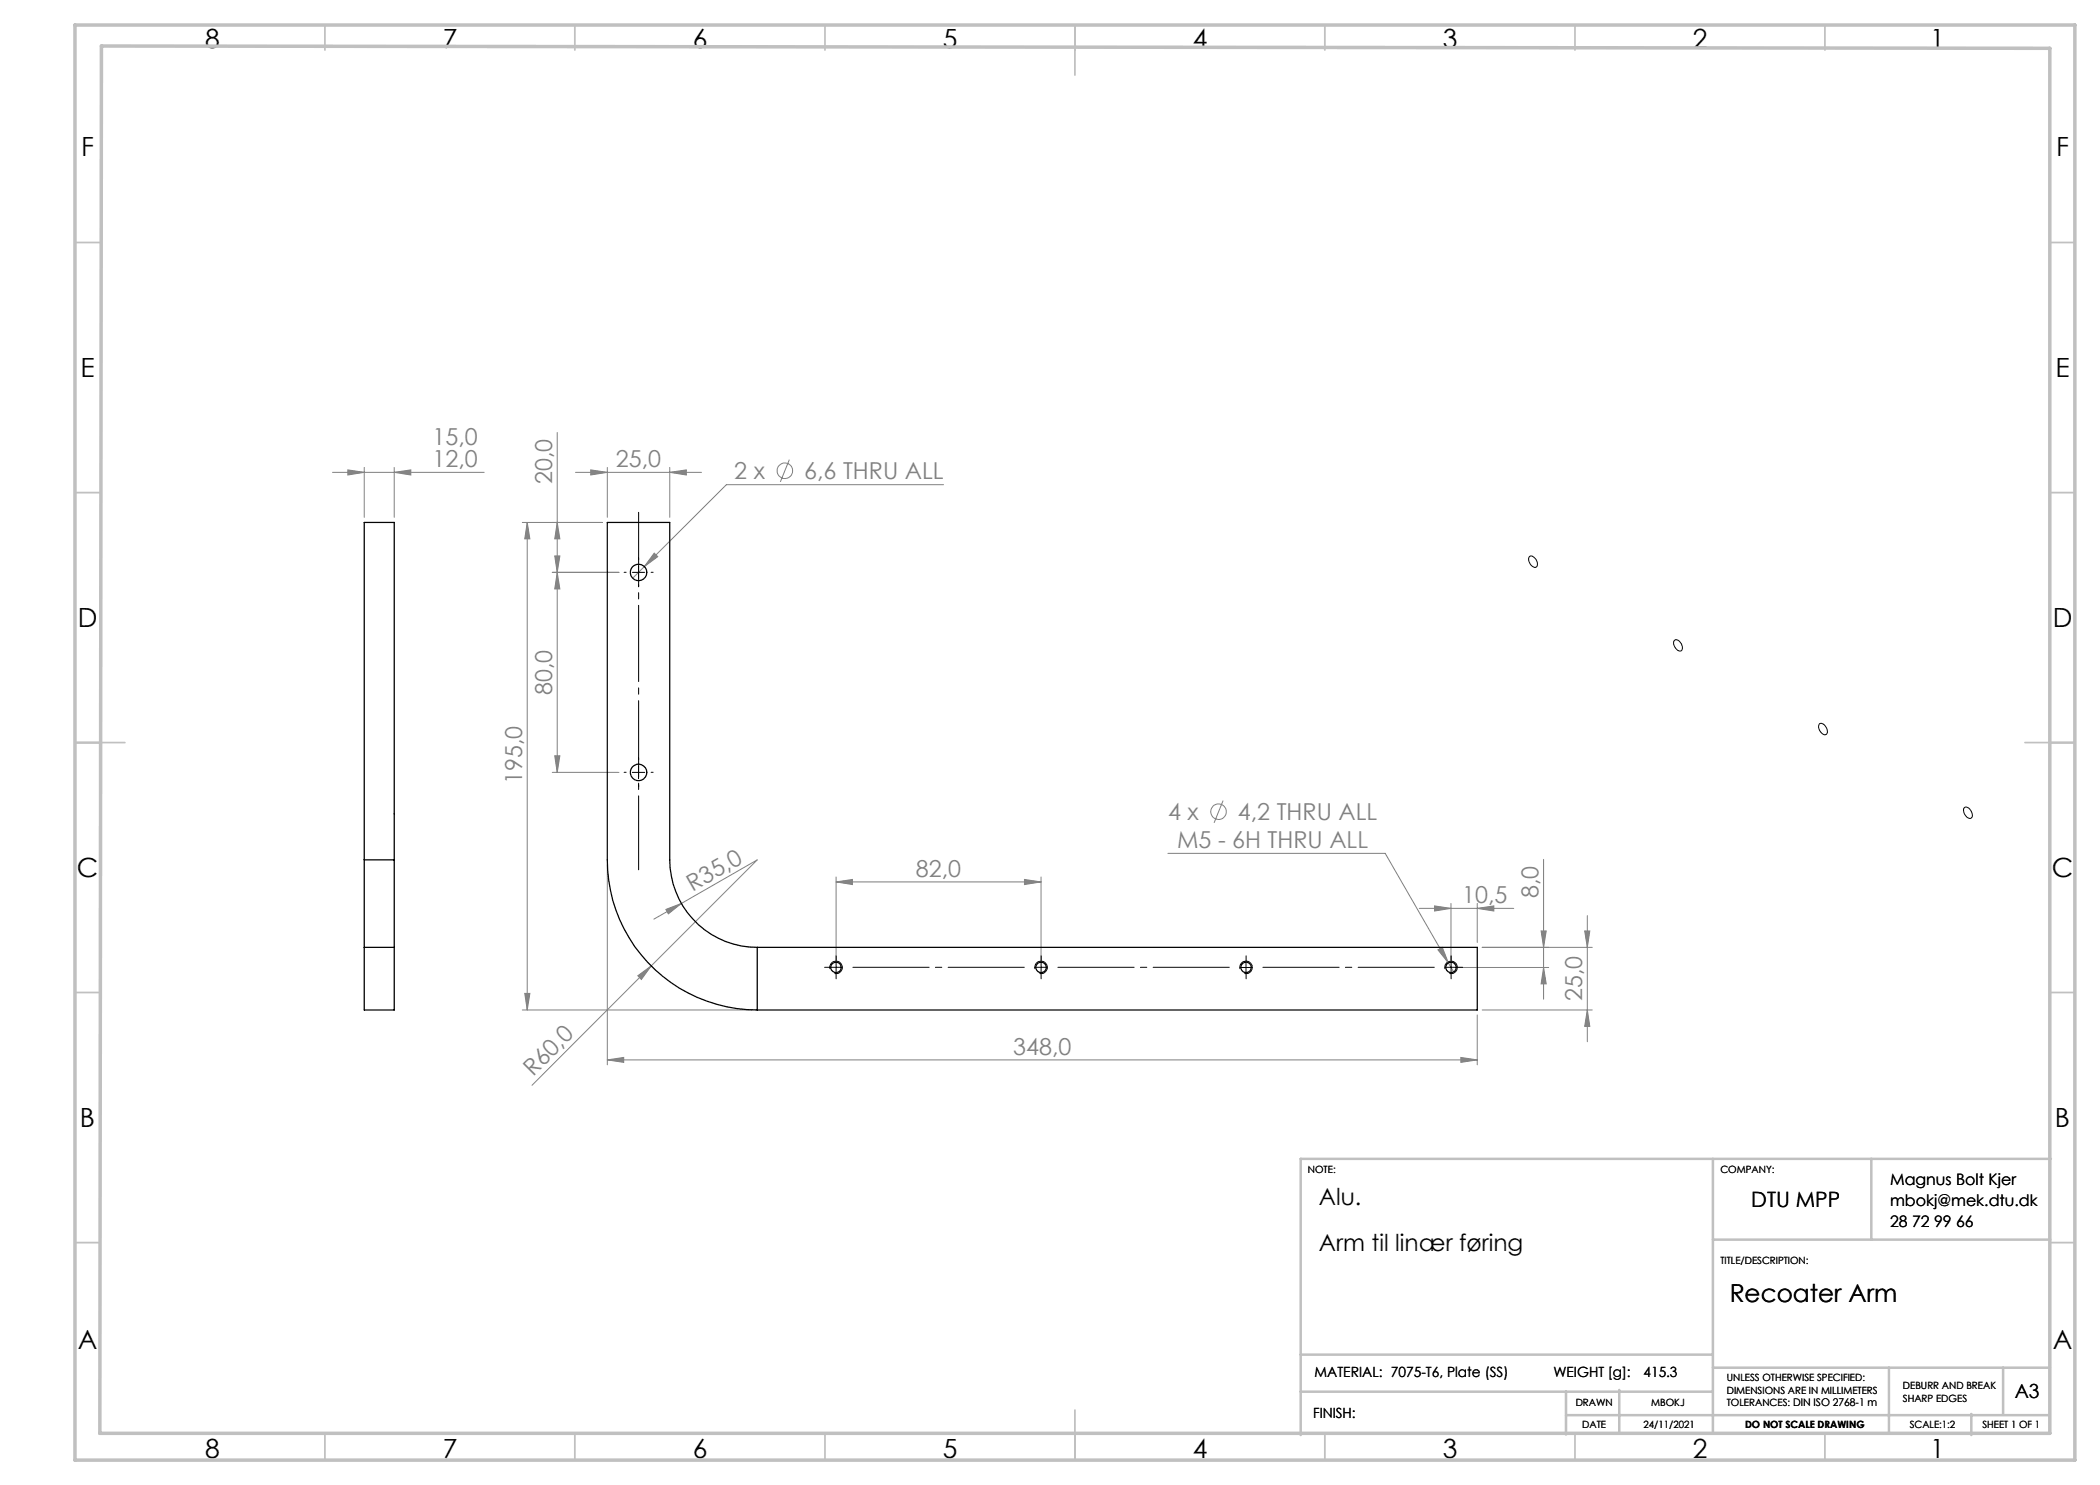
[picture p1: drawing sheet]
<svg xmlns="http://www.w3.org/2000/svg" width="420mm" height="297mm" viewBox="0 0 420 297" stroke-linecap="round" stroke-linejoin="round" font-family="sans-serif">
<g fill="none" stroke="#808080" stroke-width=".2">
<path d="M66.5 94.5h30.3M69.6 94l3.2 .5-3.2 .5zM72.8 93.5v10M78.8 94.5l3.4-.5v1zM78.8 93.5v10M111.4 86.5v68M115.1 94.5h25.2M118.1 94l3.4 .5-3.4 .5zM121.5 93.5v10M133.9 94.5l3.4-.5v1zM133.9 93.5v10M157.9 91.9l-1.8 4.5"/>
<path d="M188.7 96.9h-43.4l-18.8 18.7M104.5 104.5h15.9M105.4 104.5l.6 3.3h-1zM105.4 104.5v97.5M110.5 114.5h13.3M110.9 111.2h1.1l-.6 3.3zM111.4 104.5l.6 3.3h-1.1zM111.4 114.5l.6 3.3h-1.1zM130.8 110.6l.8 .7-2.7 2zM110.5 154.5h13.3M110.9 151.2h1.1l-.6 3.3zM121.5 173v40"/>
<path d="M167.2 176.4l3.3-.5v1zM167.2 175.4v17.1M167.2 176.4h41M204.9 175.9l3.3 .5-3.3 .5zM208.2 175.4v17.1M233.6 170.7h43.4l12.7 21.9M244.6 160.1l-1.8 4.5M308.7 171.9v27.9M105 198.7h1l-.6 3.3zM127.6 195.2l2.6-2-1.9 2.7zM133.2 181.9l3.1-1.2-2.6 2.1zM136.3 180.7l-5.5 3.1"/>
<path d="M136.3 180.7l15.1-8.7-45 45.1M283.8 181.7h19M286.9 181.2l3.3 .5-3.3 .5zM287.6 190l.9-.5 1.2 3.1zM289.7 192.6l1 1.8M290.2 180.7v11.8M291.2 193.5h18.5M295.5 181.7l3.3-.5v1zM295.5 180.7v7.8M296.4 189.5h22.1M308.2 186.2h1l-.5 3.3zM308.7 193.5l.5 3.3h-1z"/>
<path d="M316.9 186.2h1.1l-.5 3.3zM317.5 183.1v25.2M104.5 202h46M121.5 212l3.2-.5v1zM121.5 212h174M292.2 211.5l3.3 .5-3.3 .5zM295.5 203v10M296.4 202h22.1M317.5 202l.5 3.3h-1.1z"/>
<circle cx="157" cy="94.1" r="1.55"/>
<circle cx="243.7" cy="162.3" r="1.55"/>
</g>
<g fill="none" stroke="#000" stroke-width=".2">
<path d="M126.5 114.5h2.4M127.7 113.2v2.5M305.9 111.3a1.22 1.22 0 0 1 1.5 1.2l.1 .1a.65 .65 0 0 1-.4 .9 .65 .65 0 0 1-.8-.4l-.5-1-.1-.4zM334.8 128.2l.1-.1a1.1 1.1 0 0 1 1.5 .9v.2a.66 .66 0 0 1-.2 1 .66 .66 0 0 1-.9-.4l-.5-.8zM126.5 154.5h2.4M127.7 153.2v2.5M363.9 144.8a1.11 1.11 0 0 1 1.5 1v.3a.63 .63 0 0 1-.3 .8 .63 .63 0 0 1-.8-.3l-.4-.6-.2-.5zM392.9 161.5a1.26 1.26 0 0 1 1.5 1.3 .62 .62 0 0 1-.2 .9 .62 .62 0 0 1-.9-.3l-.5-.8-.1-.8zM166 193.8a1.25 1.25 0 0 1 1.1-1.6 1.25 1.25 0 0 1 1.3 1.4 1.25 1.25 0 0 1-1.5 1.1M207 193.8a1.25 1.25 0 0 1 1.1-1.5 1.25 1.25 0 0 1 1.4 1.3 1.25 1.25 0 0 1-1.6 1.1M248 193.5h2.5M248 193.8a1.26 1.26 0 0 1 1.1-1.6 1.26 1.26 0 0 1 1.4 1.4 1.26 1.26 0 0 1-1.6 1.1"/>
<path d="M249.2 192.2v2.5M289 193.8a1.26 1.26 0 0 1 1.1-1.6 1.26 1.26 0 0 1 1.4 1.4 1.26 1.26 0 0 1-1.6 1.1"/>
</g>
<path d="M127.7 174v-71.5" fill="none" stroke="#000" stroke-width=".2" stroke-dasharray="15.2 1.3 1.3 1.3" stroke-dashoffset=".4"/>
<g fill="none" stroke="#c0c0c0" stroke-width=".35">
<path d="M65 5v5M115 5v5M165 5v5M215 5v10M265 5v5M315 5v5M365 5v5M15 48.5h5M410 48.5h5M15 98.5h5M410 98.5h5M15 148.5h10"/>
<path d="M405 148.5h10M15 198.5h5M410 198.5h5M15 248.5h5M410 248.5h5M65 287v5M115 287v5M165 287v5M215 282v10M265 287v5M315 287v5M365 287v5"/>
</g>
<g fill="none" stroke="#c0c0c0" stroke-width=".5">
<path d="M342.6 231.8v54.8M374.3 231.8v16.1M410.2 231.8h-150.1v55.2M342.6 247.9h67.5M260.1 278.3h82.5M260.1 270.9h82.5M313.2 278.3v8.6M323.8 278v8.7M342.6 273.5h67.4M377.8 273.5v13.2M400.6 273.5v9.3M313.2 283h96.8"/>
<path d="M394.3 282.8v4.2"/>
</g>
<path d="M15 5h400v287h-400zM20.3 9.2l389.7 .5v277h-390z" fill="none" stroke="#c0c0c0" stroke-width=".7"/>
<g fill="none" stroke="#000" stroke-width=".2" stroke-dasharray="15.2 1.3 1.3 1.3">
<path d="M125.2 114.5h-.4M127.7 112v-.4M127.7 117v.4M130.2 114.5h.4M125.2 154.5h-.4M127.7 152v-.4M127.7 157v.4M130.2 154.5h.4M166 193.5h-1.1M167.2 193.5v-1.3M167.2 193.5h-1.2M167.2 193.5v1.2"/>
<path d="M167.2 193.5h1.3M167.2 192.2v-1M167.2 194.7v1.1M208.2 193.5v-1.3M208.2 193.5h-1.2M208.2 193.5v1.2M208.2 193.5h1.3M208.2 192.2v-1M208.2 194.7v1.1M249.2 192.2v-1M249.2 194.7v1.1M290.2 193.5v-1.3"/>
<path d="M290.2 193.5h-1.2M290.2 193.5v1.2M290.2 193.5h1.3M290.2 192.2v-1M290.2 194.7v1.1M291.5 193.5h1"/>
</g>
<path d="M169.7 193.5h36M210.7 193.5h36M251.7 193.5h36" fill="none" stroke="#000" stroke-width=".2" stroke-dasharray="15.2 1.3 1.3 1.3" stroke-dashoffset="-.9"/>
<g fill="#808080">
<path d="M133.2 181.9l3.1-1.2-2.6 2.1z"/>
<path d="M127.6 195.2l2.6-2-1.9 2.7z"/>
<path d="M130.8 110.6l-1.9 2.7 2.7-2zM287.6 190l2.1 2.6-1.2-3.1zM286.9 181.2l3.3 .5-3.3 .5zM295.5 181.7l3.3-.5v1zM118.1 94l3.4 .5-3.4 .5zM133.9 94.5l3.4-.5v1zM69.6 94l3.2 .5-3.2 .5zM78.8 94.5l3.4-.5v1z"/>
<path d="M121.5 212l3.2-.5v1zM292.2 211.5l3.3 .5-3.3 .5z"/>
<path d="M167.2 176.4l3.3-.5v1zM204.9 175.9l3.3 .5-3.3 .5z"/>
<path d="M105 198.7h1l-.6 3.3zM105.4 104.5l.6 3.3h-1zM110.9 111.2h1.1l-.6 3.3zM111.4 104.5l.6 3.3h-1.1zM110.9 151.2h1.1l-.6 3.3zM111.4 114.5l.6 3.3h-1.1z"/>
<path d="M308.7 193.5l.5 3.3h-1zM308.2 186.2h1l-.5 3.3z"/>
<path d="M316.9 186.2h1.1l-.5 3.3zM317.5 202l.5 3.3h-1.1z"/>
</g>
<g fill="none" stroke="#000" stroke-width=".25">
<path d="M72.8 172v17.5M72.8 172v-67.5h6v67.5M72.8 172h6M78.8 172v17.5M72.8 189.5h6M72.8 189.5v12.5h6v-12.5M151.4 189.5a17.5 17.5 0 0 1-17.5-17.5v-67.5h-12.4v67.5a30 30 0 0 0 29.9 30M151.4 189.5v12.5M151.4 189.5h144.1v12.5h-144.1"/>
<circle cx="127.7" cy="114.5" r="1.65"/>
<circle cx="127.7" cy="154.5" r="1.65"/>
<circle cx="167.2" cy="193.5" r="1.04"/>
<circle cx="208.2" cy="193.5" r="1.05"/>
<circle cx="249.2" cy="193.5" r="1.05"/>
<circle cx="290.2" cy="193.5" r="1.05"/>
</g>
<g font-size="5.3">
<text x="41" y="9.5">8</text>
<text x="88.5" y="9.5">7</text>
<text x="138.5" y="9.5">6</text>
<text x="188.5" y="9.5">5</text>
<text x="238.5" y="9.5">4</text>
<text x="288.5" y="9.5">3</text>
<text x="338.5" y="9.5">2</text>
<text x="386" y="9.5">1</text>
<text x="16.2" y="31.3">F</text>
<text x="411.2" y="31.3">F</text>
<text x="16.1" y="75.5">E</text>
<text x="411.1" y="75.5">E</text>
<text x="15.5" y="125.5">D</text>
<text x="410.5" y="125.5">D</text>
<text x="15.4" y="175.5">C</text>
<text x="410.4" y="175.5">C</text>
<text x="16" y="225.5">B</text>
<text x="411" y="225.5">B</text>
<text x="15.5" y="269.8">A</text>
<text x="410.5" y="269.8">A</text>
<text x="41" y="291.5">8</text>
<text x="88.5" y="291.5">7</text>
<text x="138.5" y="291.5">6</text>
<text x="188.5" y="291.5">5</text>
<text x="238.5" y="291.5">4</text>
<text x="288.5" y="291.5">3</text>
<text x="338.5" y="291.5">2</text>
<text x="386" y="291.5">1</text>
</g>
<text font-size="4.9" x="345.9" y="260.4">Recoater Arm</text>
<g font-size="4.7" fill="#808080">
<text x="86.5" y="88.9">15,0</text>
<text x="86.5" y="93.5">12,0</text>
<text x="123.2" y="93.4">25,0</text>
<text x="146.9" y="95.8">2 x</text>
<text x="160.8" y="95.8">6,6 THRU ALL</text>
<text x="110.5" y="96.8" transform="rotate(-90 110.5 96.8)">20,0</text>
<text x="110.5" y="139" transform="rotate(-90 110.5 139)">80,0</text>
<text x="104.5" y="156.9" transform="rotate(-90 104.5 156.9)">195,0</text>
<text x="233.6" y="164">4 x</text>
<text x="247.6" y="164">4,2 THRU ALL</text>
<text x="235.4" y="169.6">M5 - 6H THRU ALL</text>
<text x="138.5" y="178.4" transform="rotate(-30 138.5 178.4)">R35,0</text>
<text x="183.2" y="175.4">82,0</text>
<text x="307.7" y="179.6" transform="rotate(-90 307.7 179.6)">8,0</text>
<text x="292.4" y="180.7">10,5</text>
<text x="316.5" y="200.2" transform="rotate(-90 316.5 200.2)">25,0</text>
<text x="106.6" y="215.4" transform="rotate(-45 106.6 215.4)">R60,0</text>
<text x="202.7" y="210.9">348,0</text>
</g>
<g font-size="4.7">
<text x="263.8" y="241.1">Alu.</text>
<text x="263.8" y="250.1">Arm til linær føring</text>
</g>
<text font-size="4.2" x="350.3" y="241.4">DTU MPP</text>
<text font-size="3.9" x="403" y="279.6">A3</text>
<g font-size="3.2">
<text x="378" y="237">Magnus Bolt Kjer</text>
<text x="378" y="241.1">mbokj@mek.dtu.dk</text>
<text x="378" y="245.3">28 72 99 66</text>
</g>
<g font-size="2.8">
<text x="262.9" y="275.4">MATERIAL: 7075-T6, Plate (SS)</text>
<text x="310.7" y="275.4">WEIGHT [g]:</text>
<text x="328.7" y="275.4">415.3</text>
<text x="262.6" y="283.6">FINISH:</text>
</g>
<g font-size="2">
<text x="261.6" y="234.6">NOTE:</text>
<text x="344.1" y="234.6">COMPANY:</text>
<text x="344.1" y="252.7">TITLE/DESCRIPTION:</text>
<text x="315.1" y="281.3">DRAWN</text>
<text x="330.2" y="281.3">MBOKJ</text>
<text x="345.4" y="276.3">UNLESS OTHERWISE SPECIFIED:</text>
<text x="345.4" y="278.8">DIMENSIONS ARE IN MILLIMETERS</text>
<text x="345.4" y="281.3">TOLERANCES: DIN ISO 2768-1 m</text>
<text x="380.6" y="277.8">DEBURR AND BREAK</text>
<text x="380.6" y="280.3">SHARP EDGES</text>
<text x="316.4" y="285.6">DATE</text>
<text x="328.7" y="285.6">24/11/2021</text>
<text x="349" y="285.6">DO NOT SCALE DRAWING</text>
<text x="381.9" y="285.6">SCALE:1:2</text>
<text x="396.5" y="285.6">SHEET 1 OF 1</text>
</g>
</svg>
